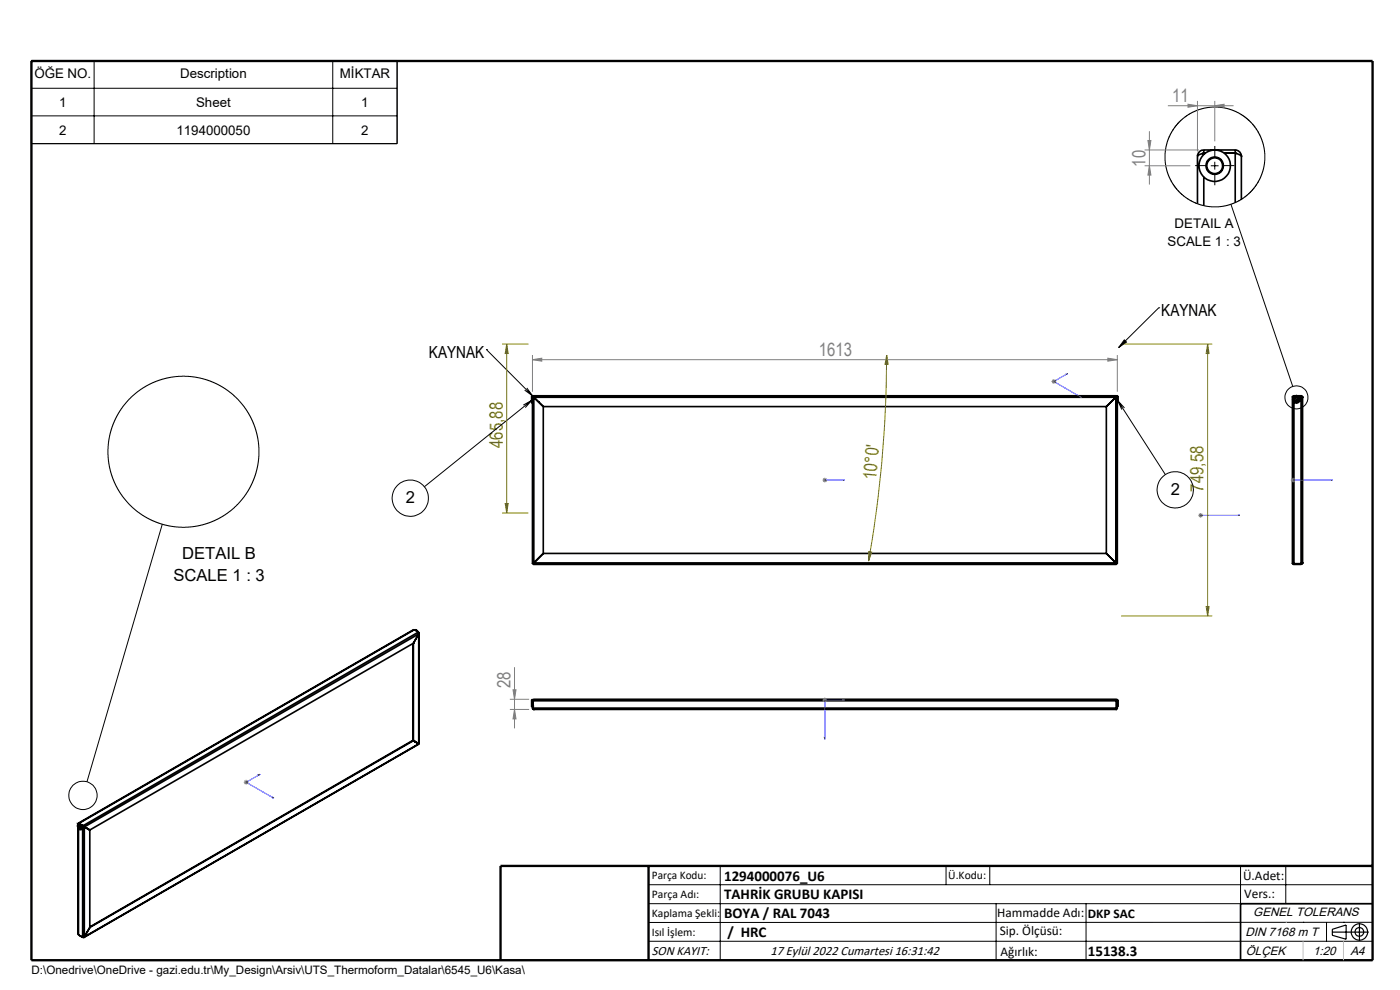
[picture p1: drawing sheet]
<svg xmlns="http://www.w3.org/2000/svg" width="297mm" height="210mm" viewBox="0 0 297 210" stroke-linecap="round" stroke-linejoin="round" font-family="sans-serif">
<g fill="none" stroke="#000" stroke-width=".35">
<path d="M254 33.2v10M255.4 32.5l-1 .3-.4 .4M255.4 31.8a1.32 1.32 0 0 0-1.4 1.4M255.4 32.5l-.4 .1M255.4 32.5h.3M255.4 31.8v1M255.4 37.5v6.1M255.4 31.8h6.6M259.7 32.5h2.3M262 32.5l1.2 .4 .1 .3M262 31.8a1.33 1.33 0 0 1 1.3 1.4M262 32.5l.4 .1"/>
<path d="M262 31.8v11.2M263.3 33.2h.1M263.3 33.2v9.1M113 84.1l.2 .2M113 84.1v-.1h-.2v1.5h.2M113 84.1h.2M113 84.1v35.5M113.1 84.1l.1 .2M113.1 84l.1 .3M113.1 84h123.8M113.1 84v.1M113.2 84.3v35.1"/>
<path d="M113.2 84.3l2.1 1.9M113.2 84.3h123.5M114.3 85.3h.1M115.3 86.2v31.2M115.3 86.2h119.4M234.7 86.2v31.2M235.7 85.3h.1M236.7 84.3v35.1M236.7 84.3l-2 1.9M236.9 84l-.2 .3M237 84.1l-.3 .2M237 84.1l.2-.1v1.5h-.2"/>
<path d="M237 84.1h-.2M237 84.1v35.5M274.2 84.3v35.1M274.5 84.1l-.3 .2M274.5 84l-.3 .3M274.5 84.1h-.1M274.5 84h1.5M274.5 84.1h.1M274.5 84v.2M274.5 85.3v34.4M275.5 84.1h.5M276 84.1l.3 .2"/>
<path d="M276 84l.3 .3M276 84.1h.1M276 84v35.7M276.3 84.3h.1M276.3 84.3v35.1M113 119.6h.1M113.1 119.6v.1M113.1 119.7h123.8M113.2 119.4l-.2 .2M113.2 119.4l-.1 .2M113.2 119.4l-.1 .3M113.2 119.4h.1"/>
<path d="M113.2 119.4h123.5M115.3 117.4l-2.1 2M115.3 117.4h119.4M234.7 117.4l2 2M236.7 119.4l.2 .3M236.7 119.4l.2 .2M236.7 119.4l.3 .2M236.7 119.4h.1M236.9 119.6v.1M236.9 119.6h.1M274.2 119.4l.3 .2M274.2 119.4l.3 .3"/>
<path d="M274.4 119.5l.1 .1M274.5 119.6h1.5M274.5 119.7h1.5M276.1 119.5l-.1 .1M276.3 119.4l-.3 .2M276.3 119.4l-.3 .3M276.3 119.4h.1M87.6 136.5v20.5M87.7 136.4h.1M87.7 136.4l-68.6 39.7M87.7 136.4v20.7M87.9 133.6l-71.2 41"/>
<path d="M87.9 133.6l-71.1 41.1M87.9 133.6l.9 .5M88.5 134l-.5-.3h.3l.4 .4M88.8 134.1v.4M88.8 134.1l-71.2 41M88.8 134.1v.1M88.8 134.5h.1M88.8 134.2v.3M88.8 134.5l-70.9 40.9M88.8 134.5l-1.1 1.9M88.8 134.5v23.3M88.8 134.2h.1"/>
<path d="M88.9 134.3l-.1 23.5M87.6 157l.1 .1M87.6 157l-68.5 39.6M87.6 157l1.2 .7M87.7 157.1h.1M87.7 157.1l-68.6 39.6M87.7 157.1l1.1 .7M87.9 157.2h.1M87.9 157.2l.9 .5M88.8 157.7h.1M88.8 157.7v.1M88.8 157.8l-71 41.1"/>
<path d="M88.8 157.8l-70.9 40.9M113 150.2l.2 .3M113 148.7v-.3h-.2v1.6h.2M113 148.7v1.5M113 148.7h124M113 150.2h124M113.1 149.8h.1M113.1 148.6h.1M113.1 150.2l.1 .3M113.1 150.2v.1M113.1 148.7v1.5M113.1 148.6v.1"/>
<path d="M113.2 148.3l-.1 .4M113.2 148.3l-.2 .4M113.2 150.5h.1M113.2 148.3h123.5M113.2 150.5h123.5M236.7 148.3l.2 .4M236.7 148.3l.3 .4M236.7 150.5h.1M236.9 148.6h.1M236.9 149.8h.1M236.9 150.2l-.2 .3M236.9 150.2v.1"/>
<path d="M236.9 148.6v1.6M237 150.2l-.3 .3M237 148.7v-.3h.2v1.6h-.2M237 148.7v1.5M16.5 175a.64 .64 0 0 1 .7 .2 .64 .64 0 0 1-.1 .8l-.3-.1-.3-.3zM16.6 175.6l.1 22.7M16.6 174.7v.2M16.7 174.7v.1M16.7 174.8l.3 .1M16.7 174.8l-.1 .1M16.7 174.8h.1M16.7 174.7h.1"/>
<path d="M16.7 175.7v22.6M16.8 174.7h.1M16.7 175.1l.4 .3a.24 .24 0 0 1-.1 .4 .24 .24 0 0 1-.3-.3zM16.8 174.7h-.1M16.8 174.7l-.1 .1M16.8 174.7l.2 .2M16.8 174.7l.8 .4M16.8 174.7l.8 .6M16.9 175.1a.25 .25 0 0 0-.2 .4 .25 .25 0 0 0 .4 .1M16.9 174.9h.1M17 174.9l.4 .5v.3l-.2 .3M17 174.9l.6 .4"/>
<path d="M17.3 175.1l.2 .2M17.5 175.3l.4 .1M17.5 175.3v23.5M17.6 175.3l.2 .1M17.6 175.1l.3 .3M17.6 175.3h-.1M17.6 175.1v.2M17.8 175.4h.1M17.8 175.4l1.3 .7M17.9 175.4v23.3M17.9 175.4l1.2 .7M19 176l.1 .1"/>
<path d="M19.1 176.1v20.6M16.7 198.3l.8 .5M16.8 198.4h.1M16.8 198.4l.8 .5M17.6 198.8v.1M17.9 198.7l-.4 .1M17.9 198.7h.1M17.9 198.7l-.3 .2M19.1 196.7h.1M19.1 196.7l-1.2 2M291.2 191.7h-28v12"/>
<circle cx="257.7" cy="35.1" r="1.84"/>
<circle cx="257.7" cy="35.2" r="3.3"/>
<circle cx="257.7" cy="35.2" r="1.69"/>
<circle cx="275" cy="84.7" r=".43"/>
<circle cx="275" cy="84.7" r=".78"/>
<circle cx="275" cy="84.7" r=".38"/>
</g>
<g fill="none" stroke="#000" stroke-width=".21">
<path d="M6.7 12.8h77.5v17.7h-77.5zM6.7 18.7h77.5M20 12.8v17.7M70.6 12.8v17.7M6.7 24.6h77.5M256.9 35.2h1.6M257.7 34.3v1.7M261.1 43.3l13.1 38.7M103.2 74.1l9.8 9.9M103.2 74.1h.1M238.5 72.1l.5 .5-1.7 1.1zM245.8 65.3h.1"/>
<path d="M245.8 65.3l-8.5 8.4M111.3 82.8l1.7 1.2M111.8 82.3l1.2 1.7M112.8 84.9l-22.8 18.3M112.8 84.9l-1.4 1.6M112.8 84.9l-1.8 1M237.2 85l10 15.7M237.2 85l1.3 1.5M237.2 85l.8 1.9M274.8 84.7h.4M275 84.5v.4M34.4 111.2l-15.9 54.6"/>
<path d="M137.6 187.7h153.6M137.6 191.7h153.6M137.6 199.7h153.6M152.8 183.7v20M200.7 183.7v4M210 183.7v4M211.3 191.7v12M230.4 191.7v12M263.2 183.7v20M272.8 183.7v8M276.4 195.6h.1M281.4 195.6v4.1"/>
<path d="M285 195.6h.1M291.2 195.6l-153.6 .1"/>
<circle cx="257.7" cy="33.3" r="10.6"/>
<circle cx="38.9" cy="95.8" r="16"/>
<circle cx="275" cy="84.3" r="2.45"/>
<circle cx="87" cy="105.7" r="3.8"/>
<circle cx="249.3" cy="103.9" r="3.8"/>
<circle cx="17.6" cy="168.7" r="3"/>
</g>
<g fill="none" stroke="#000" stroke-width=".25">
<path d="M282.6 197.7h7.8M282.6 197.1l3-.9v3l-3-.8zM288.4 195.8v3.8M106.2 203.7h185"/>
<circle cx="288.4" cy="197.7" r="1.74"/>
<circle cx="288.4" cy="197.7" r=".93"/>
</g>
<g fill="none" stroke="#00f" stroke-width=".21">
<path d="M226.1 79.4l.4-.2-.2 .2zM226.5 79.2l-2.9 1.7 5.8 3.4M229.1 84.2l.1-.1 .2 .2zM174.9 101.8h.2zM175 101.8h.1M175 101.8h4.1M179.1 101.8h-.4h.4M254.6 109.3h.2zM254.7 109.3h.1M254.7 109.3h8.3M263 109.3h-.4h.4M274.2 101.8h.2z"/>
<path d="M274.3 101.8h.1M274.3 101.8h8.3M282.6 101.8h-.4h.4M174.9 156.4h.2l-.1 .4zM178.7 148.4l.4 .1-.4 .1zM179.1 148.5h-4.1v8.3M54.8 164.4l.4-.2-.3 .3zM55.2 164.2l-3 1.7 5.9 3.4M57.7 169.2l.2-.1 .2 .2z"/>
</g>
<g fill="none" stroke="#808000" stroke-width=".21">
<path d="M106.5 73h5.6M107.5 73v35.8M107.5 73l.3 2h-.6zM188.1 75.3l.3 2h-.7zM188.1 75.3a255.1 255.1 0 0 1-3.8 43.7M237.9 73h19.3M256.2 73v57.7M256.2 73l.3 2h-.6zM106.5 108.8h5.6M107.2 106.8h.6l-.3 2zM184.3 117l.6 .1-.6 1.9zM237.8 130.7h19.4"/>
<path d="M255.9 128.6h.6l-.3 2.1z"/>
</g>
<g fill="none" stroke="#808080" stroke-width=".21">
<path d="M242.8 31.8h11.6M242.8 35.2h9.7M243.5 29.8h.7l-.4 2zM243.8 27.8v11.3M243.8 35.2l.4 1.9h-.7zM247.8 22.4h13.9M252 22.1l2 .3-2 .3zM254 21.4v10.7M257.7 22.4l2-.3v.6zM257.7 21.4v8.6M113 76.3l1.9-.3v.6zM113 75.3v7.8"/>
<path d="M113 76.3h124M235 76l2 .3-2 .3zM237 75.3v7.8M223.1 80.9h.9M223.2 80.6l.7 .7M223.6 80.4v1M223.9 80.6l-.7 .7M174.5 101.8h1M174.6 101.5l.7 .7M175 101.3v1M175.3 101.5l-.7 .7M254.2 109.3h1"/>
<path d="M254.4 109l.7 .7M254.7 108.8v1M255.1 109l-.7 .7M273.8 101.8h1M274 101.5l.7 .7M274.3 101.3v1M274.7 101.5l-.7 .7M108.2 150.5h4.1M108.2 148.3h4.1M108.8 146.3h.7l-.4 2zM109.1 150.5l.4 2h-.7zM109.1 141.5v13"/>
<path d="M174.5 148.5h1M174.6 148.2l.7 .7M175 148v1M175.3 148.2l-.7 .7M51.7 165.9h1M51.9 165.6l.7 .7M52.2 165.4v1M52.6 165.6l-.7 .7"/>
</g>
<path d="M256 35.1h-2.5M257.7 33.5v-2.5M257.7 36.8v2.5M259.4 35.1h2.5M274.7 84.7h-.6M275 84.3v-.6M275 85.1v.6M275.4 84.7h.6" fill="none" stroke="#000" stroke-width=".21" stroke-dasharray="15.2 1.3 1.3 1.3" stroke-linecap="butt"/>
<path d="M6.7 12.9h284.5v190.8h-284.5zM137.6 183.7v20M291.2 183.7h-185v20" fill="none" stroke="#000" stroke-width=".5"/>
<path d="M276.4 199.7v4M285 199.7v4" fill="none" stroke="#c0c0c0" stroke-width=".21"/>
<path d="M272.8 195.6h.1" fill="none" stroke="#c0c0c0" stroke-width=".25"/>
<path d="M238.5 72.1l.5 .5-1.7 1.1z" fill="#000"/>
<g fill="#00f">
<path d="M178.7 101.8h.4zM174.9 101.8h.2z"/>
<path d="M226.1 79.4h.2l.2-.2zM229.1 84.2l.3 .1-.2-.2z"/>
<path d="M178.7 148.4v.2l.4-.1zM174.9 156.4l.1 .4 .1-.4z"/>
<path d="M54.8 164.4l.1 .1 .3-.3zM57.7 169.2l.4 .1-.2-.2zM274.2 101.8h.2zM282.2 101.8h.4zM254.6 109.3h.2zM262.6 109.3h.4z"/>
</g>
<g fill="#808000">
<path d="M184.3 117l.6 .1-.6 1.9zM188.1 75.3l.3 2h-.7z"/>
<path d="M107.5 73l.3 2h-.6zM107.2 106.8h.6l-.3 2zM256.2 73l.3 2h-.6zM255.9 128.6h.6l-.3 2.1z"/>
</g>
<g fill="#808080">
<path d="M113 76.3l1.9-.3v.6zM235 76l2 .3-2 .3z"/>
<path d="M252 22.1l2 .3-2 .3zM257.7 22.4l2-.3v.6z"/>
<path d="M109.1 150.5l.4 2h-.7zM108.8 146.3h.7l-.4 2z"/>
<path d="M243.5 29.8h.7l-.4 2zM243.8 35.2l.4 1.9h-.7z"/>
</g>
<g font-size="3.9" fill="#808080">
<text x="248.7" y="21.5">11</text>
<text x="243" y="35.3" transform="rotate(-90 243 35.3)">10</text>
<text x="173.7" y="75.4">1613</text>
<text x="108.3" y="145.9" transform="rotate(-90 108.3 145.9)">28</text>
</g>
<g font-size="3.9" fill="#808000">
<text x="106.6" y="95" transform="rotate(-90 106.6 95)">465,88</text>
<text x="185.9" y="101.9" transform="rotate(-85 185.9 101.9)">10°0'</text>
<text x="255.3" y="104.3" transform="rotate(-90 255.3 104.3)">749,58</text>
</g>
<g font-size="3.5">
<text x="246.4" y="67.1">KAYNAK</text>
<text x="91" y="76">KAYNAK</text>
<text x="86.1" y="106.8">2</text>
<text x="248.4" y="105">2</text>
<text x="38.6" y="118.6">DETAIL B</text>
<text x="36.8" y="123.2">SCALE 1 : 3</text>
</g>
<g font-size="3.2">
<text x="153.6" y="190.8">TAHRİK GRUBU KAPISI</text>
<text x="153.6" y="186.8">1294000076_U6</text>
<text x="153.6" y="194.8">BOYA / RAL 7043</text>
<text x="154.3" y="198.8">/ HRC</text>
<text x="230.8" y="202.8">15138.3</text>
</g>
<g font-size="2.8">
<text x="7.3" y="16.5">ÖĞE NO.</text>
<text x="38.2" y="16.5">Description</text>
<text x="72.1" y="16.5">MİKTAR</text>
<text x="12.5" y="22.7">1</text>
<text x="41.6" y="22.7">Sheet</text>
<text x="76.7" y="22.7">1</text>
<text x="12.5" y="28.6">2</text>
<text x="37.5" y="28.6">1194000050</text>
<text x="76.7" y="28.6">2</text>
<text x="247.7" y="52.1">SCALE 1 : 3</text>
<text x="249.2" y="48.3">DETAIL A</text>
<text x="263.7" y="186.7">Ü.Adet:</text>
<text x="263.9" y="190.5">Vers.:</text>
<text x="211.5" y="194.5">Hammadde Adı:</text>
<text x="230.8" y="194.7">DKP SAC</text>
<text x="138.3" y="202.6">SON KAYIT:</text>
<text x="163.5" y="202.6">17 Eylül 2022 Cumartesi 16:31:42</text>
<text x="212.1" y="198.4">Sip. Ölçüsü:</text>
<text x="212.2" y="202.7">Ağırlık:</text>
</g>
<g font-size="2.6">
<text x="265.9" y="194.4">GENEL TOLERANS</text>
<text x="264.2" y="198.5">DIN 7168 m T</text>
<text x="264.3" y="202.6">ÖLÇEK</text>
<text x="278.5" y="202.6">1:20</text>
<text x="286.5" y="202.6">A4</text>
</g>
<g font-size="2.5">
<text x="138.3" y="186.4">Parça Kodu:</text>
<text x="138.3" y="190.5">Parça Adı:</text>
<text x="201.2" y="186.5">Ü.Kodu:</text>
<text x="138.3" y="194.5">Kaplama Şekli:</text>
<text x="138.3" y="198.6">Isıl İşlem:</text>
<text x="6.7" y="206.7">D:\Onedrive\OneDrive - gazi.edu.tr\My_Design\Arsiv\UTS_Thermoform_Datalar\6545_U6\Kasa\</text>
</g>
</svg>
